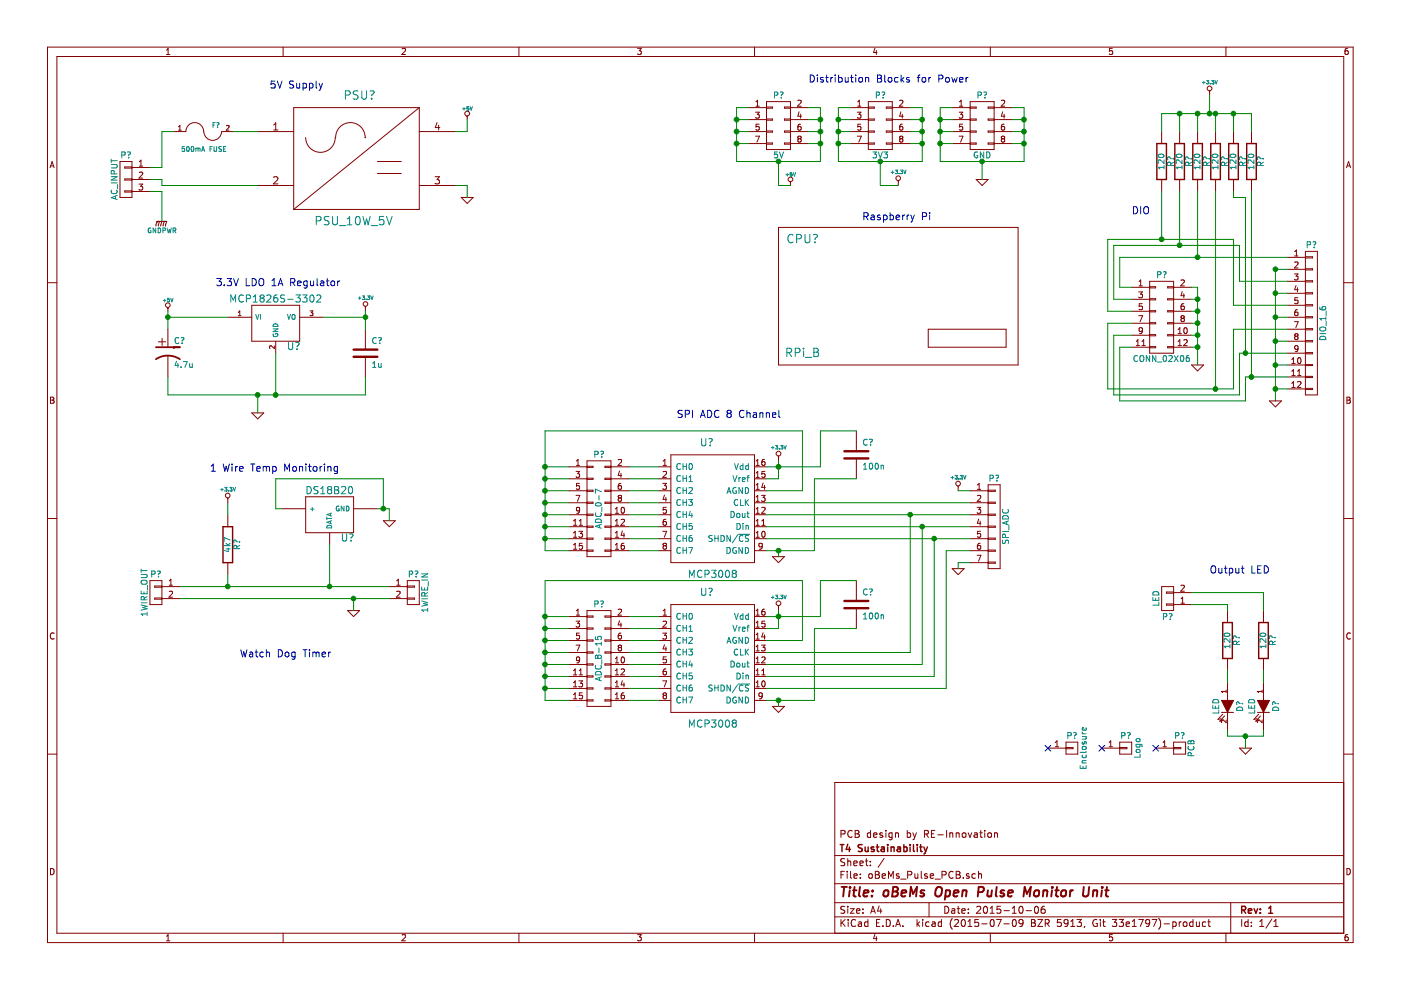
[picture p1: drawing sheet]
EESchema Schematic File Version 2
LIBS:power
LIBS:device
LIBS:transistors
LIBS:conn
LIBS:linear
LIBS:regul
LIBS:74xx
LIBS:cmos4000
LIBS:adc-dac
LIBS:memory
LIBS:xilinx
LIBS:microcontrollers
LIBS:dsp
LIBS:analog_switches
LIBS:motorola
LIBS:texas
LIBS:intel
LIBS:audio
LIBS:interface
LIBS:digital-audio
LIBS:philips
LIBS:display
LIBS:cypress
LIBS:siliconi
LIBS:opto
LIBS:atmel
LIBS:contrib
LIBS:valves
LIBS:matts_components
LIBS:oBeMs_Pulse_PCB-cache
EELAYER 25 0
EELAYER END
$Descr A4 11693 8268
encoding utf-8
Sheet 1 1
Title "oBeMs Open Pulse Monitor Unit"
Date "2015-10-06"
Rev "1"
Comp "T4 Sustainability"
Comment1 "PCB design by RE-Innovation"
Comment2 ""
Comment3 ""
Comment4 ""
$EndDescr
$Comp
L CONN_01X03 P?
U 1 1
P 1050 1500
F 0 "P?" H 1050 1700 50  0000 C CNN
F 1 "AC_INPUT" V 1150 1500 50  0000 C CNN
F 2 "" H 1050 1500 60  0000 C CNN
F 3 "" H 1050 1500 60  0000 C CNN
	1    1050 1500
	-1   0    0    -1  
$EndComp
$Comp
L FUSE F?
U 1 1
P 1700 1100
F 0 "F?" H 1800 1150 40  0000 C CNN
F 1 "500mA FUSE" H 1700 950 40  0000 C CNN
F 2 "" H 1700 1100 60  0000 C CNN
F 3 "" H 1700 1100 60  0000 C CNN
F 4 "Value" H 1700 1100 60  0001 C CNN "Description"
F 5 "Value" H 1700 1100 60  0001 C CNN "Notes"
F 6 "Value" H 1700 1100 60  0001 C CNN "Manufacturer"
F 7 "Value" H 1700 1100 60  0001 C CNN "Manufacturer Part No"
F 8 "Value" H 1700 1100 60  0001 C CNN "Supplier 1"
F 9 "Value" H 1700 1100 60  0001 C CNN "Supplier 1 Part No"
F 10 "Value" H 1700 1100 60  0001 C CNN "Supplier 2"
F 11 "Value" H 1700 1100 60  0001 C CNN "Supplier 2 Part No"
	1    1700 1100
	1    0    0    -1  
$EndComp
$Comp
L PSU_10W_5V PSU?
U 1 1
P 3850 1300
F 0 "PSU?" H 3000 1800 70  0000 C CNN
F 1 "PSU_10W_5V" H 2950 750 70  0000 C CNN
F 2 "" H 2650 1400 60  0000 C CNN
F 3 "" H 2650 1400 60  0000 C CNN
	1    3850 1300
	1    0    0    -1  
$EndComp
$Comp
L DS18B20 U?
U 1 1
P 2750 4300
F 0 "U?" H 2900 4104 60  0000 C CNN
F 1 "DS18B20" H 2750 4500 60  0000 C CNN
F 2 "" H 2750 4300 60  0000 C CNN
F 3 "" H 2750 4300 60  0000 C CNN
	1    2750 4300
	1    0    0    -1  
$EndComp
$Comp
L CONN_01X12 P?
U 1 1
P 10950 2700
F 0 "P?" H 10950 3350 50  0000 C CNN
F 1 "DIO_1_6" V 11050 2700 50  0000 C CNN
F 2 "" H 10950 2700 60  0000 C CNN
F 3 "" H 10950 2700 60  0000 C CNN
F 4 "Value" H 10950 2700 60  0001 C CNN "Description"
F 5 "Value" H 10950 2700 60  0001 C CNN "Notes"
F 6 "Value" H 10950 2700 60  0001 C CNN "Manufacturer"
F 7 "Value" H 10950 2700 60  0001 C CNN "Manufacturer Part No"
F 8 "Value" H 10950 2700 60  0001 C CNN "Supplier 1"
F 9 "Value" H 10950 2700 60  0001 C CNN "Supplier 1 Part No"
F 10 "Value" H 10950 2700 60  0001 C CNN "Supplier 2"
F 11 "Value" H 10950 2700 60  0001 C CNN "Supplier 2 Part No"
	1    10950 2700
	1    0    0    -1  
$EndComp
$Comp
L CONN_02X06 P?
U 1 1
P 9700 2650
F 0 "P?" H 9700 3000 50  0000 C CNN
F 1 "CONN_02X06" H 9700 2300 50  0000 C CNN
F 2 "" H 9700 1450 60  0000 C CNN
F 3 "" H 9700 1450 60  0000 C CNN
	1    9700 2650
	1    0    0    -1  
$EndComp
Wire Wire Line
	9350 2150 10750 2150
Wire Wire Line
	9350 2150 9350 2400
Wire Wire Line
	9350 2400 9450 2400
Wire Wire Line
	9950 2400 10000 2400
Wire Wire Line
	10350 2350 10750 2350
Wire Wire Line
	10350 2350 10350 2050
Wire Wire Line
	10350 2050 9300 2050
Wire Wire Line
	9300 2050 9300 2500
Wire Wire Line
	9300 2500 9450 2500
Wire Wire Line
	10300 2550 10750 2550
Wire Wire Line
	10300 2550 10300 2000
Wire Wire Line
	10300 2000 9250 2000
Wire Wire Line
	9250 2000 9250 2600
Wire Wire Line
	9250 2600 9450 2600
Wire Wire Line
	10300 2750 10750 2750
Wire Wire Line
	10300 2750 10300 3250
Wire Wire Line
	10300 3250 9250 3250
Wire Wire Line
	9250 3250 9250 2700
Wire Wire Line
	9250 2700 9450 2700
Wire Wire Line
	10350 2950 10750 2950
Wire Wire Line
	10350 2950 10350 3300
Wire Wire Line
	10350 3300 9300 3300
Wire Wire Line
	9300 3300 9300 2800
Wire Wire Line
	9300 2800 9450 2800
Wire Wire Line
	10400 3150 10750 3150
Wire Wire Line
	10400 3150 10400 3350
Wire Wire Line
	10400 3350 9350 3350
Wire Wire Line
	9350 3350 9350 2900
Wire Wire Line
	9350 2900 9450 2900
Wire Wire Line
	10750 3250 10650 3250
Wire Wire Line
	10650 2250 10650 3350
Connection ~ 10650 2250
Wire Wire Line
	10750 2450 10650 2450
Connection ~ 10650 2450
Wire Wire Line
	10750 2650 10650 2650
Connection ~ 10650 2650
Wire Wire Line
	10750 2850 10650 2850
Connection ~ 10650 2850
Wire Wire Line
	10750 3050 10650 3050
Connection ~ 10650 3050
$Comp
L GND #PWR?
U 1 1
P 10650 3350
F 0 "#PWR?" H 10650 3350 30  0001 C CNN
F 1 "GND" H 10650 3280 30  0001 C CNN
F 2 "" H 10650 3350 60  0000 C CNN
F 3 "" H 10650 3350 60  0000 C CNN
	1    10650 3350
	1    0    0    -1  
$EndComp
$Comp
L GND #PWR?
U 1 1
P 10000 3050
F 0 "#PWR?" H 10000 3050 30  0001 C CNN
F 1 "GND" H 10000 2980 30  0001 C CNN
F 2 "" H 10000 3050 60  0000 C CNN
F 3 "" H 10000 3050 60  0000 C CNN
	1    10000 3050
	1    0    0    -1  
$EndComp
Wire Wire Line
	10650 2250 10750 2250
Wire Wire Line
	10000 2400 10000 3050
Wire Wire Line
	9950 2500 10000 2500
Connection ~ 10000 2500
Wire Wire Line
	9950 2600 10000 2600
Connection ~ 10000 2600
Wire Wire Line
	9950 2700 10000 2700
Connection ~ 10000 2700
Wire Wire Line
	9950 2800 10000 2800
Connection ~ 10000 2800
Wire Wire Line
	9950 2900 10000 2900
Connection ~ 10000 2900
$Comp
L R R?
U 1 1
P 9700 1350
F 0 "R?" V 9780 1350 50  0000 C CNN
F 1 "120" V 9700 1350 50  0000 C CNN
F 2 "" H 9700 1350 60  0000 C CNN
F 3 "" H 9700 1350 60  0000 C CNN
F 4 "Value" H 9700 1350 60  0001 C CNN "Description"
F 5 "Value" H 9700 1350 60  0001 C CNN "Notes"
F 6 "Value" H 9700 1350 60  0001 C CNN "Manufacturer"
F 7 "Value" H 9700 1350 60  0001 C CNN "Manufacturer Part No"
F 8 "Value" H 9700 1350 60  0001 C CNN "Supplier 1"
F 9 "Value" H 9700 1350 60  0001 C CNN "Supplier 1 Part No"
F 10 "Value" H 9700 1350 60  0001 C CNN "Supplier 2"
F 11 "Value" H 9700 1350 60  0001 C CNN "Supplier 2 Part No"
	1    9700 1350
	1    0    0    -1  
$EndComp
$Comp
L R R?
U 1 1
P 9850 1350
F 0 "R?" V 9930 1350 50  0000 C CNN
F 1 "120" V 9850 1350 50  0000 C CNN
F 2 "" H 9850 1350 60  0000 C CNN
F 3 "" H 9850 1350 60  0000 C CNN
F 4 "Value" H 9850 1350 60  0001 C CNN "Description"
F 5 "Value" H 9850 1350 60  0001 C CNN "Notes"
F 6 "Value" H 9850 1350 60  0001 C CNN "Manufacturer"
F 7 "Value" H 9850 1350 60  0001 C CNN "Manufacturer Part No"
F 8 "Value" H 9850 1350 60  0001 C CNN "Supplier 1"
F 9 "Value" H 9850 1350 60  0001 C CNN "Supplier 1 Part No"
F 10 "Value" H 9850 1350 60  0001 C CNN "Supplier 2"
F 11 "Value" H 9850 1350 60  0001 C CNN "Supplier 2 Part No"
	1    9850 1350
	1    0    0    -1  
$EndComp
$Comp
L R R?
U 1 1
P 10000 1350
F 0 "R?" V 10080 1350 50  0000 C CNN
F 1 "120" V 10000 1350 50  0000 C CNN
F 2 "" H 10000 1350 60  0000 C CNN
F 3 "" H 10000 1350 60  0000 C CNN
F 4 "Value" H 10000 1350 60  0001 C CNN "Description"
F 5 "Value" H 10000 1350 60  0001 C CNN "Notes"
F 6 "Value" H 10000 1350 60  0001 C CNN "Manufacturer"
F 7 "Value" H 10000 1350 60  0001 C CNN "Manufacturer Part No"
F 8 "Value" H 10000 1350 60  0001 C CNN "Supplier 1"
F 9 "Value" H 10000 1350 60  0001 C CNN "Supplier 1 Part No"
F 10 "Value" H 10000 1350 60  0001 C CNN "Supplier 2"
F 11 "Value" H 10000 1350 60  0001 C CNN "Supplier 2 Part No"
	1    10000 1350
	1    0    0    -1  
$EndComp
$Comp
L R R?
U 1 1
P 10150 1350
F 0 "R?" V 10230 1350 50  0000 C CNN
F 1 "120" V 10150 1350 50  0000 C CNN
F 2 "" H 10150 1350 60  0000 C CNN
F 3 "" H 10150 1350 60  0000 C CNN
F 4 "Value" H 10150 1350 60  0001 C CNN "Description"
F 5 "Value" H 10150 1350 60  0001 C CNN "Notes"
F 6 "Value" H 10150 1350 60  0001 C CNN "Manufacturer"
F 7 "Value" H 10150 1350 60  0001 C CNN "Manufacturer Part No"
F 8 "Value" H 10150 1350 60  0001 C CNN "Supplier 1"
F 9 "Value" H 10150 1350 60  0001 C CNN "Supplier 1 Part No"
F 10 "Value" H 10150 1350 60  0001 C CNN "Supplier 2"
F 11 "Value" H 10150 1350 60  0001 C CNN "Supplier 2 Part No"
	1    10150 1350
	1    0    0    -1  
$EndComp
$Comp
L R R?
U 1 1
P 10300 1350
F 0 "R?" V 10380 1350 50  0000 C CNN
F 1 "120" V 10300 1350 50  0000 C CNN
F 2 "" H 10300 1350 60  0000 C CNN
F 3 "" H 10300 1350 60  0000 C CNN
F 4 "Value" H 10300 1350 60  0001 C CNN "Description"
F 5 "Value" H 10300 1350 60  0001 C CNN "Notes"
F 6 "Value" H 10300 1350 60  0001 C CNN "Manufacturer"
F 7 "Value" H 10300 1350 60  0001 C CNN "Manufacturer Part No"
F 8 "Value" H 10300 1350 60  0001 C CNN "Supplier 1"
F 9 "Value" H 10300 1350 60  0001 C CNN "Supplier 1 Part No"
F 10 "Value" H 10300 1350 60  0001 C CNN "Supplier 2"
F 11 "Value" H 10300 1350 60  0001 C CNN "Supplier 2 Part No"
	1    10300 1350
	1    0    0    -1  
$EndComp
$Comp
L R R?
U 1 1
P 10450 1350
F 0 "R?" V 10530 1350 50  0000 C CNN
F 1 "120" V 10450 1350 50  0000 C CNN
F 2 "" H 10450 1350 60  0000 C CNN
F 3 "" H 10450 1350 60  0000 C CNN
F 4 "Value" H 10450 1350 60  0001 C CNN "Description"
F 5 "Value" H 10450 1350 60  0001 C CNN "Notes"
F 6 "Value" H 10450 1350 60  0001 C CNN "Manufacturer"
F 7 "Value" H 10450 1350 60  0001 C CNN "Manufacturer Part No"
F 8 "Value" H 10450 1350 60  0001 C CNN "Supplier 1"
F 9 "Value" H 10450 1350 60  0001 C CNN "Supplier 1 Part No"
F 10 "Value" H 10450 1350 60  0001 C CNN "Supplier 2"
F 11 "Value" H 10450 1350 60  0001 C CNN "Supplier 2 Part No"
	1    10450 1350
	1    0    0    -1  
$EndComp
Wire Wire Line
	10450 1600 10450 3150
Connection ~ 10450 3150
Wire Wire Line
	10300 1600 10300 1650
Wire Wire Line
	10300 1650 10400 1650
Wire Wire Line
	10400 1650 10400 2950
Connection ~ 10400 2950
Wire Wire Line
	10150 1600 10150 3250
Connection ~ 10150 3250
Wire Wire Line
	10000 1600 10000 2150
Connection ~ 10000 2150
Wire Wire Line
	9850 1600 9850 2050
Connection ~ 9850 2050
Wire Wire Line
	9700 1600 9700 2000
Connection ~ 9700 2000
Wire Wire Line
	9700 1100 9700 950 
Wire Wire Line
	9700 950  10450 950 
Wire Wire Line
	10450 950  10450 1100
Wire Wire Line
	10300 1100 10300 950 
Connection ~ 10300 950 
Wire Wire Line
	10150 1100 10150 950 
Connection ~ 10150 950 
Wire Wire Line
	10000 1100 10000 950 
Connection ~ 10000 950 
Wire Wire Line
	9850 1100 9850 950 
Connection ~ 9850 950 
$Comp
L CONN_02X04 P?
U 1 1
P 6500 1050
F 0 "P?" H 6500 1300 50  0000 C CNN
F 1 "5V" H 6500 800 50  0000 C CNN
F 2 "" H 6500 -150 60  0000 C CNN
F 3 "" H 6500 -150 60  0000 C CNN
	1    6500 1050
	1    0    0    -1  
$EndComp
Wire Wire Line
	6250 900  6150 900 
Wire Wire Line
	6150 900  6150 1350
Wire Wire Line
	6150 1350 6850 1350
Wire Wire Line
	6850 1350 6850 900 
Wire Wire Line
	6850 900  6750 900 
Wire Wire Line
	6750 1000 6850 1000
Connection ~ 6850 1000
Wire Wire Line
	6750 1100 6850 1100
Connection ~ 6850 1100
Wire Wire Line
	6750 1200 6850 1200
Connection ~ 6850 1200
Wire Wire Line
	6250 1200 6150 1200
Connection ~ 6150 1200
Wire Wire Line
	6250 1100 6150 1100
Connection ~ 6150 1100
Wire Wire Line
	6250 1000 6150 1000
Connection ~ 6150 1000
$Comp
L CONN_02X04 P?
U 1 1
P 7350 1050
F 0 "P?" H 7350 1300 50  0000 C CNN
F 1 "3V3" H 7350 800 50  0000 C CNN
F 2 "" H 7350 -150 60  0000 C CNN
F 3 "" H 7350 -150 60  0000 C CNN
	1    7350 1050
	1    0    0    -1  
$EndComp
Wire Wire Line
	7100 900  7000 900 
Wire Wire Line
	7000 900  7000 1350
Wire Wire Line
	7000 1350 7700 1350
Wire Wire Line
	7700 1350 7700 900 
Wire Wire Line
	7700 900  7600 900 
Wire Wire Line
	7600 1000 7700 1000
Connection ~ 7700 1000
Wire Wire Line
	7600 1100 7700 1100
Connection ~ 7700 1100
Wire Wire Line
	7600 1200 7700 1200
Connection ~ 7700 1200
Wire Wire Line
	7100 1200 7000 1200
Connection ~ 7000 1200
Wire Wire Line
	7100 1100 7000 1100
Connection ~ 7000 1100
Wire Wire Line
	7100 1000 7000 1000
Connection ~ 7000 1000
$Comp
L CONN_02X04 P?
U 1 1
P 8200 1050
F 0 "P?" H 8200 1300 50  0000 C CNN
F 1 "GND" H 8200 800 50  0000 C CNN
F 2 "" H 8200 -150 60  0000 C CNN
F 3 "" H 8200 -150 60  0000 C CNN
	1    8200 1050
	1    0    0    -1  
$EndComp
Wire Wire Line
	7950 900  7850 900 
Wire Wire Line
	7850 900  7850 1350
Wire Wire Line
	7850 1350 8550 1350
Wire Wire Line
	8550 1350 8550 900 
Wire Wire Line
	8550 900  8450 900 
Wire Wire Line
	8450 1000 8550 1000
Connection ~ 8550 1000
Wire Wire Line
	8450 1100 8550 1100
Connection ~ 8550 1100
Wire Wire Line
	8450 1200 8550 1200
Connection ~ 8550 1200
Wire Wire Line
	7950 1200 7850 1200
Connection ~ 7850 1200
Wire Wire Line
	7950 1100 7850 1100
Connection ~ 7850 1100
Wire Wire Line
	7950 1000 7850 1000
Connection ~ 7850 1000
Connection ~ 10650 3250
$Comp
L GND #PWR?
U 1 1
P 8200 1500
F 0 "#PWR?" H 8200 1500 30  0001 C CNN
F 1 "GND" H 8200 1430 30  0001 C CNN
F 2 "" H 8200 1500 60  0000 C CNN
F 3 "" H 8200 1500 60  0000 C CNN
	1    8200 1500
	1    0    0    -1  
$EndComp
Wire Wire Line
	8200 1500 8200 1350
Connection ~ 8200 1350
$Comp
L +3.3V #PWR?
U 1 1
P 7500 1550
F 0 "#PWR?" H 7500 1510 30  0001 C CNN
F 1 "+3.3V" H 7500 1660 30  0000 C CNN
F 2 "" H 7500 1550 60  0000 C CNN
F 3 "" H 7500 1550 60  0000 C CNN
	1    7500 1550
	1    0    0    -1  
$EndComp
$Comp
L +5V #PWR?
U 1 1
P 6600 1550
F 0 "#PWR?" H 6600 1640 20  0001 C CNN
F 1 "+5V" H 6600 1640 30  0000 C CNN
F 2 "" H 6600 1550 60  0000 C CNN
F 3 "" H 6600 1550 60  0000 C CNN
	1    6600 1550
	1    0    0    -1  
$EndComp
Wire Wire Line
	6600 1550 6500 1550
Wire Wire Line
	6500 1550 6500 1350
Connection ~ 6500 1350
Wire Wire Line
	7500 1550 7350 1550
Wire Wire Line
	7350 1550 7350 1350
Connection ~ 7350 1350
$Comp
L +3.3V #PWR?
U 1 1
P 10100 800
F 0 "#PWR?" H 10100 760 30  0001 C CNN
F 1 "+3.3V" H 10100 910 30  0000 C CNN
F 2 "" H 10100 800 60  0000 C CNN
F 3 "" H 10100 800 60  0000 C CNN
	1    10100 800 
	1    0    0    -1  
$EndComp
Wire Wire Line
	10100 800  10100 950 
Connection ~ 10100 950 
$Comp
L +5V #PWR?
U 1 1
P 3900 1000
F 0 "#PWR?" H 3900 1090 20  0001 C CNN
F 1 "+5V" H 3900 1090 30  0000 C CNN
F 2 "" H 3900 1000 60  0000 C CNN
F 3 "" H 3900 1000 60  0000 C CNN
	1    3900 1000
	1    0    0    -1  
$EndComp
$Comp
L GND #PWR?
U 1 1
P 3900 1650
F 0 "#PWR?" H 3900 1650 30  0001 C CNN
F 1 "GND" H 3900 1580 30  0001 C CNN
F 2 "" H 3900 1650 60  0000 C CNN
F 3 "" H 3900 1650 60  0000 C CNN
	1    3900 1650
	1    0    0    -1  
$EndComp
Wire Wire Line
	3800 1550 3900 1550
Wire Wire Line
	3900 1550 3900 1650
Wire Wire Line
	3800 1100 3900 1100
Wire Wire Line
	3900 1100 3900 1000
Wire Wire Line
	2150 1100 1950 1100
Wire Wire Line
	1250 1400 1350 1400
Wire Wire Line
	1350 1400 1350 1100
Wire Wire Line
	1350 1100 1450 1100
Wire Wire Line
	1250 1500 1350 1500
Wire Wire Line
	1350 1500 1350 1550
Wire Wire Line
	1350 1550 2150 1550
$Comp
L GNDPWR #PWR?
U 1 1
P 1350 1850
F 0 "#PWR?" H 1350 1900 40  0001 C CNN
F 1 "GNDPWR" H 1350 1770 40  0000 C CNN
F 2 "" H 1350 1850 60  0000 C CNN
F 3 "" H 1350 1850 60  0000 C CNN
	1    1350 1850
	1    0    0    -1  
$EndComp
Wire Wire Line
	1250 1600 1350 1600
Wire Wire Line
	1350 1600 1350 1850
Text Notes 2250 750  0    60   ~ 0
5V Supply
Text Notes 6750 700  0    60   ~ 0
Distribution Blocks for Power
Text Notes 9450 1800 0    60   ~ 0
DIO
Text Notes 1800 2400 0    60   ~ 0
3.3V LDO 1A Regulator
Text Notes 1750 3950 0    60   ~ 0
1 Wire Temp Monitoring
Text Notes 2000 5500 0    60   ~ 0
Watch Dog Timer
Text Notes 7200 1850 0    60   ~ 0
Raspberry Pi
Text Notes 10100 4800 0    60   ~ 0
Output LED
$Comp
L R R?
U 1 1
P 10250 5350
F 0 "R?" V 10330 5350 50  0000 C CNN
F 1 "120" V 10250 5350 50  0000 C CNN
F 2 "" H 10250 5350 60  0000 C CNN
F 3 "" H 10250 5350 60  0000 C CNN
F 4 "Value" H 10250 5350 60  0001 C CNN "Description"
F 5 "Value" H 10250 5350 60  0001 C CNN "Notes"
F 6 "Value" H 10250 5350 60  0001 C CNN "Manufacturer"
F 7 "Value" H 10250 5350 60  0001 C CNN "Manufacturer Part No"
F 8 "Value" H 10250 5350 60  0001 C CNN "Supplier 1"
F 9 "Value" H 10250 5350 60  0001 C CNN "Supplier 1 Part No"
F 10 "Value" H 10250 5350 60  0001 C CNN "Supplier 2"
F 11 "Value" H 10250 5350 60  0001 C CNN "Supplier 2 Part No"
	1    10250 5350
	1    0    0    -1  
$EndComp
$Comp
L R R?
U 1 1
P 10550 5350
F 0 "R?" V 10630 5350 50  0000 C CNN
F 1 "120" V 10550 5350 50  0000 C CNN
F 2 "" H 10550 5350 60  0000 C CNN
F 3 "" H 10550 5350 60  0000 C CNN
F 4 "Value" H 10550 5350 60  0001 C CNN "Description"
F 5 "Value" H 10550 5350 60  0001 C CNN "Notes"
F 6 "Value" H 10550 5350 60  0001 C CNN "Manufacturer"
F 7 "Value" H 10550 5350 60  0001 C CNN "Manufacturer Part No"
F 8 "Value" H 10550 5350 60  0001 C CNN "Supplier 1"
F 9 "Value" H 10550 5350 60  0001 C CNN "Supplier 1 Part No"
F 10 "Value" H 10550 5350 60  0001 C CNN "Supplier 2"
F 11 "Value" H 10550 5350 60  0001 C CNN "Supplier 2 Part No"
	1    10550 5350
	1    0    0    -1  
$EndComp
$Comp
L LED D?
U 1 1
P 10250 5900
F 0 "D?" H 10250 6000 50  0000 C CNN
F 1 "LED" H 10250 5800 50  0000 C CNN
F 2 "" H 10250 5900 60  0000 C CNN
F 3 "" H 10250 5900 60  0000 C CNN
	1    10250 5900
	0    1    1    0   
$EndComp
$Comp
L LED D?
U 1 1
P 10550 5900
F 0 "D?" H 10550 6000 50  0000 C CNN
F 1 "LED" H 10550 5800 50  0000 C CNN
F 2 "" H 10550 5900 60  0000 C CNN
F 3 "" H 10550 5900 60  0000 C CNN
	1    10550 5900
	0    1    1    0   
$EndComp
$Comp
L GND #PWR?
U 1 1
P 10400 6250
F 0 "#PWR?" H 10400 6250 30  0001 C CNN
F 1 "GND" H 10400 6180 30  0001 C CNN
F 2 "" H 10400 6250 60  0000 C CNN
F 3 "" H 10400 6250 60  0000 C CNN
	1    10400 6250
	1    0    0    -1  
$EndComp
Wire Wire Line
	10550 5700 10550 5600
Wire Wire Line
	10250 5700 10250 5600
Wire Wire Line
	10250 6100 10250 6150
Wire Wire Line
	10250 6150 10550 6150
Wire Wire Line
	10550 6150 10550 6100
Wire Wire Line
	10400 6250 10400 6150
Connection ~ 10400 6150
$Comp
L CONN_01X02 P?
U 1 1
P 9750 5000
F 0 "P?" H 9750 5150 50  0000 C CNN
F 1 "LED" V 9850 5000 50  0000 C CNN
F 2 "" H 9750 5000 60  0000 C CNN
F 3 "" H 9750 5000 60  0000 C CNN
	1    9750 5000
	-1   0    0    1   
$EndComp
Wire Wire Line
	9950 5050 10250 5050
Wire Wire Line
	10250 5050 10250 5100
Wire Wire Line
	9950 4950 10550 4950
Wire Wire Line
	10550 4950 10550 5100
Text Notes 5650 3500 0    60   ~ 0
SPI ADC 8 Channel
$Comp
L CONN_01X01 P?
U 1 1
P 8950 6250
F 0 "P?" H 8950 6350 50  0000 C CNN
F 1 "Enclosure" V 9050 6250 50  0000 C CNN
F 2 "" H 8950 6250 60  0000 C CNN
F 3 "" H 8950 6250 60  0000 C CNN
	1    8950 6250
	1    0    0    -1  
$EndComp
NoConn ~ 8750 6250
$Comp
L CONN_01X01 P?
U 1 1
P 9850 6250
F 0 "P?" H 9850 6350 50  0000 C CNN
F 1 "PCB" V 9950 6250 50  0000 C CNN
F 2 "" H 9850 6250 60  0000 C CNN
F 3 "" H 9850 6250 60  0000 C CNN
	1    9850 6250
	1    0    0    -1  
$EndComp
NoConn ~ 9650 6250
$Comp
L CONN_01X01 P?
U 1 1
P 9400 6250
F 0 "P?" H 9400 6350 50  0000 C CNN
F 1 "Logo" V 9500 6250 50  0000 C CNN
F 2 "" H 9400 6250 60  0000 C CNN
F 3 "" H 9400 6250 60  0000 C CNN
	1    9400 6250
	1    0    0    -1  
$EndComp
NoConn ~ 9200 6250
$Comp
L GND #PWR?
U 1 1
P 3250 4350
F 0 "#PWR?" H 3250 4350 30  0001 C CNN
F 1 "GND" H 3250 4280 30  0001 C CNN
F 2 "" H 3250 4350 60  0000 C CNN
F 3 "" H 3250 4350 60  0000 C CNN
	1    3250 4350
	1    0    0    -1  
$EndComp
Wire Wire Line
	3150 4250 3250 4250
Wire Wire Line
	3250 4250 3250 4350
$Comp
L R R?
U 1 1
P 1900 4550
F 0 "R?" V 1980 4550 50  0000 C CNN
F 1 "4k7" V 1900 4550 50  0000 C CNN
F 2 "" H 1900 4550 60  0000 C CNN
F 3 "" H 1900 4550 60  0000 C CNN
	1    1900 4550
	1    0    0    -1  
$EndComp
Wire Wire Line
	2350 4250 2300 4250
Wire Wire Line
	2300 4250 2300 4000
Wire Wire Line
	2300 4000 3200 4000
Wire Wire Line
	3200 4000 3200 4250
Connection ~ 3200 4250
Wire Wire Line
	2750 4900 2750 4550
Wire Wire Line
	1500 4900 3250 4900
Wire Wire Line
	1900 4800 1900 4900
Connection ~ 1900 4900
$Comp
L +3.3V #PWR?
U 1 1
P 1900 4200
F 0 "#PWR?" H 1900 4160 30  0001 C CNN
F 1 "+3.3V" H 1900 4310 30  0000 C CNN
F 2 "" H 1900 4200 60  0000 C CNN
F 3 "" H 1900 4200 60  0000 C CNN
	1    1900 4200
	1    0    0    -1  
$EndComp
Wire Wire Line
	1900 4300 1900 4200
$Comp
L CONN_01X02 P?
U 1 1
P 1300 4950
F 0 "P?" H 1300 5100 50  0000 C CNN
F 1 "1WIRE_OUT" V 1400 4950 50  0000 C CNN
F 2 "" H 1300 4950 60  0000 C CNN
F 3 "" H 1300 4950 60  0000 C CNN
	1    1300 4950
	-1   0    0    -1  
$EndComp
$Comp
L CONN_01X02 P?
U 1 1
P 3450 4950
F 0 "P?" H 3450 5100 50  0000 C CNN
F 1 "1WIRE_IN" V 3550 4950 50  0000 C CNN
F 2 "" H 3450 4950 60  0000 C CNN
F 3 "" H 3450 4950 60  0000 C CNN
	1    3450 4950
	1    0    0    -1  
$EndComp
Wire Wire Line
	1500 5000 3250 5000
Connection ~ 2750 4900
$Comp
L GND #PWR?
U 1 1
P 2950 5100
F 0 "#PWR?" H 2950 5100 30  0001 C CNN
F 1 "GND" H 2950 5030 30  0001 C CNN
F 2 "" H 2950 5100 60  0000 C CNN
F 3 "" H 2950 5100 60  0000 C CNN
	1    2950 5100
	1    0    0    -1  
$EndComp
Wire Wire Line
	2950 5100 2950 5000
Connection ~ 2950 5000
$Comp
L RPi_B CPU?
U 1 1
P 8400 2200
F 0 "CPU?" H 6700 2400 70  0000 C CNN
F 1 "RPi_B" H 6700 1450 70  0000 C CNN
F 2 "" H 7200 2300 60  0000 C CNN
F 3 "" H 7200 2300 60  0000 C CNN
	1    8400 2200
	1    0    0    -1  
$EndComp
$Comp
L MCP1826S-3302 U?
U 1 1
P 2300 2700
F 0 "U?" H 2450 2504 60  0000 C CNN
F 1 "MCP1826S-3302" H 2300 2900 60  0000 C CNN
F 2 "" H 2300 2700 60  0000 C CNN
F 3 "" H 2300 2700 60  0000 C CNN
	1    2300 2700
	1    0    0    -1  
$EndComp
$Comp
L C C?
U 1 1
P 3050 2950
F 0 "C?" H 3100 3050 50  0000 L CNN
F 1 "1u" H 3100 2850 50  0000 L CNN
F 2 "" H 3050 2950 60  0000 C CNN
F 3 "" H 3050 2950 60  0000 C CNN
	1    3050 2950
	1    0    0    -1  
$EndComp
$Comp
L CP1 C?
U 1 1
P 1400 2950
F 0 "C?" H 1450 3050 50  0000 L CNN
F 1 "4.7u" H 1450 2850 50  0000 L CNN
F 2 "" H 1400 2950 60  0000 C CNN
F 3 "" H 1400 2950 60  0000 C CNN
F 4 "Value" H 1400 2950 60  0001 C CNN "Description"
F 5 "Value" H 1400 2950 60  0001 C CNN "Notes"
F 6 "Value" H 1400 2950 60  0001 C CNN "Manufacturer"
F 7 "Value" H 1400 2950 60  0001 C CNN "Manufacturer Part No"
F 8 "Value" H 1400 2950 60  0001 C CNN "Supplier 1"
F 9 "Value" H 1400 2950 60  0001 C CNN "Supplier 1 Part No"
F 10 "Value" H 1400 2950 60  0001 C CNN "Supplier 2"
F 11 "Value" H 1400 2950 60  0001 C CNN "Supplier 2 Part No"
	1    1400 2950
	1    0    0    -1  
$EndComp
$Comp
L GND #PWR?
U 1 1
P 2150 3450
F 0 "#PWR?" H 2150 3450 30  0001 C CNN
F 1 "GND" H 2150 3380 30  0001 C CNN
F 2 "" H 2150 3450 60  0000 C CNN
F 3 "" H 2150 3450 60  0000 C CNN
	1    2150 3450
	1    0    0    -1  
$EndComp
$Comp
L +3.3V #PWR?
U 1 1
P 3050 2600
F 0 "#PWR?" H 3050 2560 30  0001 C CNN
F 1 "+3.3V" H 3050 2710 30  0000 C CNN
F 2 "" H 3050 2600 60  0000 C CNN
F 3 "" H 3050 2600 60  0000 C CNN
	1    3050 2600
	1    0    0    -1  
$EndComp
$Comp
L +5V #PWR?
U 1 1
P 1400 2600
F 0 "#PWR?" H 1400 2690 20  0001 C CNN
F 1 "+5V" H 1400 2690 30  0000 C CNN
F 2 "" H 1400 2600 60  0000 C CNN
F 3 "" H 1400 2600 60  0000 C CNN
	1    1400 2600
	1    0    0    -1  
$EndComp
Wire Wire Line
	2700 2650 3050 2650
Wire Wire Line
	3050 2600 3050 2750
Connection ~ 3050 2650
Wire Wire Line
	1900 2650 1400 2650
Wire Wire Line
	1400 2600 1400 2750
Connection ~ 1400 2650
Wire Wire Line
	1400 3150 1400 3300
Wire Wire Line
	1400 3300 3050 3300
Wire Wire Line
	3050 3300 3050 3150
Wire Wire Line
	2300 2950 2300 3300
Connection ~ 2300 3300
Wire Wire Line
	2150 3450 2150 3300
Connection ~ 2150 3300
$Comp
L MCP3008 U?
U 1 1
P 5850 4050
F 0 "U?" H 5900 4400 60  0000 C CNN
F 1 "MCP3008" H 5950 3300 60  0000 C CNN
F 2 "" H 6050 4050 60  0000 C CNN
F 3 "" H 6050 4050 60  0000 C CNN
	1    5850 4050
	1    0    0    -1  
$EndComp
$Comp
L CONN_02X08 P?
U 1 1
P 5000 4250
F 0 "P?" H 5000 4700 50  0000 C CNN
F 1 "ADC_0-7" V 5000 4250 50  0000 C CNN
F 2 "" H 5000 3050 60  0000 C CNN
F 3 "" H 5000 3050 60  0000 C CNN
	1    5000 4250
	1    0    0    -1  
$EndComp
Wire Wire Line
	5250 3900 5500 3900
Wire Wire Line
	5500 4000 5250 4000
Wire Wire Line
	5250 4100 5500 4100
Wire Wire Line
	5500 4200 5250 4200
Wire Wire Line
	5250 4300 5500 4300
Wire Wire Line
	5500 4400 5250 4400
Wire Wire Line
	5250 4500 5500 4500
Wire Wire Line
	5500 4600 5250 4600
Wire Wire Line
	4750 4600 4550 4600
Wire Wire Line
	4550 4600 4550 3600
Wire Wire Line
	4550 3600 6700 3600
Wire Wire Line
	6700 3600 6700 4100
Wire Wire Line
	6700 4100 6400 4100
Wire Wire Line
	4750 4500 4550 4500
Connection ~ 4550 4500
Wire Wire Line
	4750 4400 4550 4400
Connection ~ 4550 4400
Wire Wire Line
	4750 4300 4550 4300
Connection ~ 4550 4300
Wire Wire Line
	4750 4200 4550 4200
Connection ~ 4550 4200
Wire Wire Line
	4750 4100 4550 4100
Connection ~ 4550 4100
Wire Wire Line
	4750 4000 4550 4000
Connection ~ 4550 4000
Wire Wire Line
	4750 3900 4550 3900
Connection ~ 4550 3900
$Comp
L GND #PWR?
U 1 1
P 6500 4650
F 0 "#PWR?" H 6500 4650 30  0001 C CNN
F 1 "GND" H 6500 4580 30  0001 C CNN
F 2 "" H 6500 4650 60  0000 C CNN
F 3 "" H 6500 4650 60  0000 C CNN
	1    6500 4650
	1    0    0    -1  
$EndComp
$Comp
L +3.3V #PWR?
U 1 1
P 6500 3850
F 0 "#PWR?" H 6500 3810 30  0001 C CNN
F 1 "+3.3V" H 6500 3960 30  0000 C CNN
F 2 "" H 6500 3850 60  0000 C CNN
F 3 "" H 6500 3850 60  0000 C CNN
	1    6500 3850
	1    0    0    -1  
$EndComp
Wire Wire Line
	6500 3850 6500 4000
Wire Wire Line
	6500 4600 6500 4650
$Comp
L CONN_01X07 P?
U 1 1
P 8300 4400
F 0 "P?" H 8300 4800 50  0000 C CNN
F 1 "SPI_ADC" V 8400 4400 50  0000 C CNN
F 2 "" H 8300 4400 60  0000 C CNN
F 3 "" H 8300 4400 60  0000 C CNN
	1    8300 4400
	1    0    0    -1  
$EndComp
$Comp
L GND #PWR?
U 1 1
P 8000 4750
F 0 "#PWR?" H 8000 4750 30  0001 C CNN
F 1 "GND" H 8000 4680 30  0001 C CNN
F 2 "" H 8000 4750 60  0000 C CNN
F 3 "" H 8000 4750 60  0000 C CNN
	1    8000 4750
	1    0    0    -1  
$EndComp
$Comp
L +3.3V #PWR?
U 1 1
P 8000 4100
F 0 "#PWR?" H 8000 4060 30  0001 C CNN
F 1 "+3.3V" H 8000 4210 30  0000 C CNN
F 2 "" H 8000 4100 60  0000 C CNN
F 3 "" H 8000 4100 60  0000 C CNN
	1    8000 4100
	1    0    0    -1  
$EndComp
Wire Wire Line
	8100 4100 8000 4100
Wire Wire Line
	8100 4700 8000 4700
Wire Wire Line
	8000 4700 8000 4750
Wire Wire Line
	6500 4000 6400 4000
Connection ~ 6500 3900
$Comp
L C C?
U 1 1
P 7150 3800
F 0 "C?" H 7200 3900 50  0000 L CNN
F 1 "100n" H 7200 3700 50  0000 L CNN
F 2 "" H 7150 3800 60  0000 C CNN
F 3 "" H 7150 3800 60  0000 C CNN
F 4 "Value" H 7150 3800 60  0001 C CNN "Description"
F 5 "Value" H 7150 3800 60  0001 C CNN "Notes"
F 6 "Value" H 7150 3800 60  0001 C CNN "Manufacturer"
F 7 "Value" H 7150 3800 60  0001 C CNN "Manufacturer Part No"
F 8 "Value" H 7150 3800 60  0001 C CNN "Supplier 1"
F 9 "Value" H 7150 3800 60  0001 C CNN "Supplier 1 Part No"
F 10 "Value" H 7150 3800 60  0001 C CNN "Supplier 2"
F 11 "Value" H 7150 3800 60  0001 C CNN "Supplier 2 Part No"
	1    7150 3800
	1    0    0    -1  
$EndComp
Connection ~ 6500 4600
Wire Wire Line
	6400 3900 6850 3900
Wire Wire Line
	6850 3900 6850 3600
Wire Wire Line
	6850 3600 7150 3600
Wire Wire Line
	7150 4000 6800 4000
Wire Wire Line
	6800 4000 6800 4600
Wire Wire Line
	6800 4600 6400 4600
$Comp
L MCP3008 U?
U 1 1
P 5850 5300
F 0 "U?" H 5900 5650 60  0000 C CNN
F 1 "MCP3008" H 5950 4550 60  0000 C CNN
F 2 "" H 6050 5300 60  0000 C CNN
F 3 "" H 6050 5300 60  0000 C CNN
	1    5850 5300
	1    0    0    -1  
$EndComp
$Comp
L CONN_02X08 P?
U 1 1
P 5000 5500
F 0 "P?" H 5000 5950 50  0000 C CNN
F 1 "ADC_8-15" V 5000 5500 50  0000 C CNN
F 2 "" H 5000 4300 60  0000 C CNN
F 3 "" H 5000 4300 60  0000 C CNN
	1    5000 5500
	1    0    0    -1  
$EndComp
Wire Wire Line
	5250 5150 5500 5150
Wire Wire Line
	5500 5250 5250 5250
Wire Wire Line
	5250 5350 5500 5350
Wire Wire Line
	5500 5450 5250 5450
Wire Wire Line
	5250 5550 5500 5550
Wire Wire Line
	5500 5650 5250 5650
Wire Wire Line
	5250 5750 5500 5750
Wire Wire Line
	5500 5850 5250 5850
Wire Wire Line
	4750 5850 4550 5850
Wire Wire Line
	4550 5850 4550 4850
Wire Wire Line
	4550 4850 6700 4850
Wire Wire Line
	6700 4850 6700 5350
Wire Wire Line
	6700 5350 6400 5350
Wire Wire Line
	4750 5750 4550 5750
Connection ~ 4550 5750
Wire Wire Line
	4750 5650 4550 5650
Connection ~ 4550 5650
Wire Wire Line
	4750 5550 4550 5550
Connection ~ 4550 5550
Wire Wire Line
	4750 5450 4550 5450
Connection ~ 4550 5450
Wire Wire Line
	4750 5350 4550 5350
Connection ~ 4550 5350
Wire Wire Line
	4750 5250 4550 5250
Connection ~ 4550 5250
Wire Wire Line
	4750 5150 4550 5150
Connection ~ 4550 5150
$Comp
L GND #PWR?
U 1 1
P 6500 5900
F 0 "#PWR?" H 6500 5900 30  0001 C CNN
F 1 "GND" H 6500 5830 30  0001 C CNN
F 2 "" H 6500 5900 60  0000 C CNN
F 3 "" H 6500 5900 60  0000 C CNN
	1    6500 5900
	1    0    0    -1  
$EndComp
$Comp
L +3.3V #PWR?
U 1 1
P 6500 5100
F 0 "#PWR?" H 6500 5060 30  0001 C CNN
F 1 "+3.3V" H 6500 5210 30  0000 C CNN
F 2 "" H 6500 5100 60  0000 C CNN
F 3 "" H 6500 5100 60  0000 C CNN
	1    6500 5100
	1    0    0    -1  
$EndComp
Wire Wire Line
	6500 5100 6500 5250
Wire Wire Line
	6500 5850 6500 5900
Wire Wire Line
	6500 5250 6400 5250
Connection ~ 6500 5150
$Comp
L C C?
U 1 1
P 7150 5050
F 0 "C?" H 7200 5150 50  0000 L CNN
F 1 "100n" H 7200 4950 50  0000 L CNN
F 2 "" H 7150 5050 60  0000 C CNN
F 3 "" H 7150 5050 60  0000 C CNN
F 4 "Value" H 7150 5050 60  0001 C CNN "Description"
F 5 "Value" H 7150 5050 60  0001 C CNN "Notes"
F 6 "Value" H 7150 5050 60  0001 C CNN "Manufacturer"
F 7 "Value" H 7150 5050 60  0001 C CNN "Manufacturer Part No"
F 8 "Value" H 7150 5050 60  0001 C CNN "Supplier 1"
F 9 "Value" H 7150 5050 60  0001 C CNN "Supplier 1 Part No"
F 10 "Value" H 7150 5050 60  0001 C CNN "Supplier 2"
F 11 "Value" H 7150 5050 60  0001 C CNN "Supplier 2 Part No"
	1    7150 5050
	1    0    0    -1  
$EndComp
Connection ~ 6500 5850
Wire Wire Line
	6400 5150 6850 5150
Wire Wire Line
	6850 5150 6850 4850
Wire Wire Line
	6850 4850 7150 4850
Wire Wire Line
	7150 5250 6800 5250
Wire Wire Line
	6800 5250 6800 5850
Wire Wire Line
	6800 5850 6400 5850
Wire Wire Line
	6400 4200 8100 4200
Wire Wire Line
	6400 4300 8100 4300
Wire Wire Line
	6400 4400 8100 4400
Wire Wire Line
	6400 4500 8100 4500
Wire Wire Line
	8100 4600 7900 4600
Wire Wire Line
	7900 4600 7900 5750
Wire Wire Line
	7900 5750 6400 5750
Wire Wire Line
	6400 5650 7800 5650
Wire Wire Line
	7800 5650 7800 4500
Connection ~ 7800 4500
Wire Wire Line
	6400 5550 7700 5550
Wire Wire Line
	7700 5550 7700 4400
Connection ~ 7700 4400
Wire Wire Line
	6400 5450 7600 5450
Wire Wire Line
	7600 5450 7600 4300
Connection ~ 7600 4300
$EndSCHEMATC
